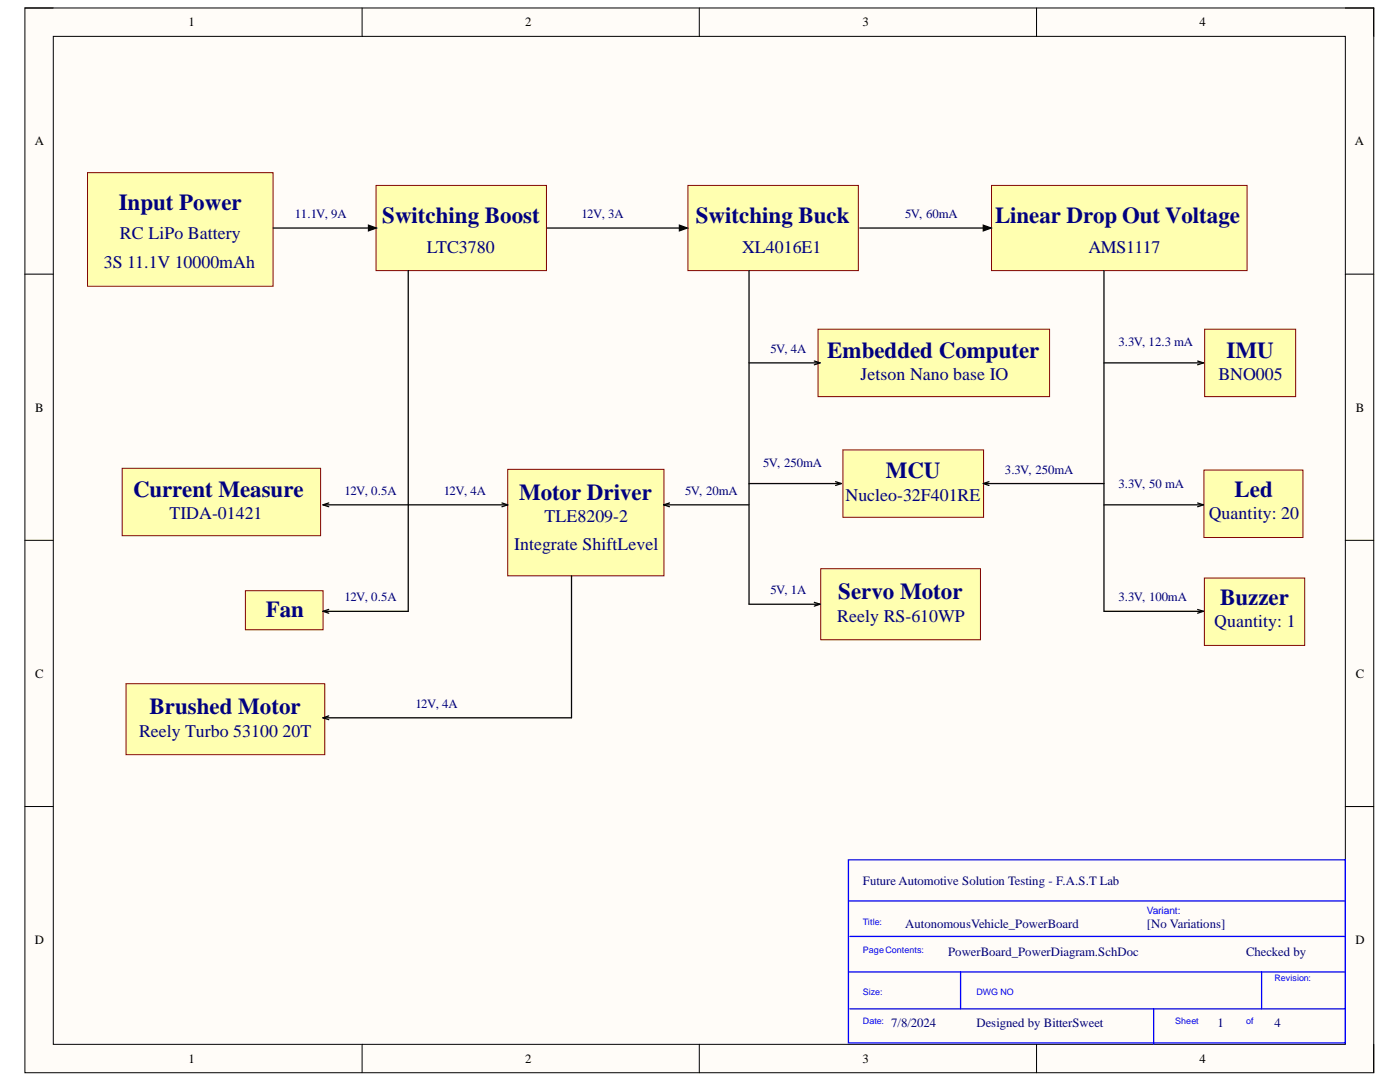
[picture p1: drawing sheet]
<svg xmlns="http://www.w3.org/2000/svg" width="279mm" height="216mm" viewBox="0 0 279 216" stroke-linecap="round" stroke-linejoin="round" font-family="sans-serif">
<path d="M5 1.6h269.2v212.5h-269.2z" fill-rule="evenodd" fill="#fffcf8"/>
<path d="M5 1.6h269.2v212.5h-269.2z" fill="none" stroke="#000" stroke-width=".2"/>
<path d="M10.6 7.3h257.9v201.1h-257.9z" fill-rule="evenodd" fill="#fffcf8"/>
<g fill="none" stroke="#000" stroke-width=".2">
<path d="M5 1.6h5.6M10.6 7.3h257.9v201.1h-257.9zM72.3 1.6v5.7M139.6 1.6v5.7M206.9 1.6v5.7M268.5 1.6h5.7v5.7M5 54.7h5.6M268.5 54.7h5.7M5 107.8h5.6M268.5 107.8h5.7M5 160.9h5.6M268.5 160.9h5.7"/>
<path d="M72.3 208.4v5.7M139.6 208.4v5.7M206.9 208.4v5.7M274.2 208.4v5.7"/>
</g>
<path d="M17.5 34.5h37v22.6h-37z" fill-rule="evenodd" fill="#ffffb0"/>
<path d="M17.5 34.5h37v22.6h-37z" fill="none" stroke="#800000" stroke-width=".2"/>
<path d="M101.3 93.7h31.2v21.2h-31.2z" fill-rule="evenodd" fill="#ffffb0"/>
<path d="M101.3 93.7h31.2v21.2h-31.2z" fill="none" stroke="#800000" stroke-width=".2"/>
<path d="M137.3 37h34v17h-34z" fill-rule="evenodd" fill="#ffffb0"/>
<path d="M137.3 37h34v17h-34z" fill="none" stroke="#800000" stroke-width=".2"/>
<path d="M25.1 136.4h39.7v14.2h-39.7z" fill-rule="evenodd" fill="#ffffb0"/>
<path d="M25.1 136.4h39.7v14.2h-39.7z" fill="none" stroke="#800000" stroke-width=".2"/>
<path d="M168.2 89.8h28.1v13.4h-28.1z" fill-rule="evenodd" fill="#ffffb0"/>
<path d="M168.2 89.8h28.1v13.4h-28.1z" fill="none" stroke="#800000" stroke-width=".2"/>
<path d="M24.4 93.4h39.6v13.5h-39.6z" fill-rule="evenodd" fill="#ffffb0"/>
<path d="M24.4 93.4h39.6v13.5h-39.6z" fill="none" stroke="#800000" stroke-width=".2"/>
<path d="M49 117.9h15.5v7.8h-15.5z" fill-rule="evenodd" fill="#ffffb0"/>
<path d="M49 117.9h15.5v7.8h-15.5z" fill="none" stroke="#800000" stroke-width=".2"/>
<path d="M197.9 37h51v17h-51z" fill-rule="evenodd" fill="#ffffb0"/>
<path d="M197.9 37h51v17h-51z" fill="none" stroke="#800000" stroke-width=".2"/>
<path d="M109 45.5h27.7M135.6 44.9l1.6 .6-1.6 .6zM171.6 45.5h25.8M196.2 44.9l1.6 .6-1.6 .6z" fill="none" stroke="#000" stroke-width=".25"/>
<path d="M135.6 44.9l1.6 .6-1.6 .6zM196.2 44.9l1.6 .6-1.6 .6z" fill="#000"/>
<path d="M75.1 37h34v17h-34z" fill-rule="evenodd" fill="#ffffb0"/>
<path d="M75.1 37h34v17h-34z" fill="none" stroke="#800000" stroke-width=".2"/>
<path d="M54.6 45.5h20.1M73.5 44.9l1.6 .6-1.6 .6z" fill="none" stroke="#000" stroke-width=".25"/>
<path d="M73.5 44.9l1.6 .6-1.6 .6z" fill="#000"/>
<path d="M163.3 65.7h46.2v13.4h-46.2z" fill-rule="evenodd" fill="#ffffb0"/>
<path d="M163.3 65.7h46.2v13.4h-46.2z" fill="none" stroke="#800000" stroke-width=".2"/>
<path d="M240.4 65.7h18.2v13.4h-18.2z" fill-rule="evenodd" fill="#ffffb0"/>
<path d="M240.4 65.7h18.2v13.4h-18.2z" fill="none" stroke="#800000" stroke-width=".2"/>
<path d="M163.8 113.5h31.9v14.2h-31.9z" fill-rule="evenodd" fill="#ffffb0"/>
<path d="M163.8 113.5h31.9v14.2h-31.9z" fill="none" stroke="#800000" stroke-width=".2"/>
<path d="M240.3 93.8h19.7v13.5h-19.7z" fill-rule="evenodd" fill="#ffffb0"/>
<path d="M240.3 93.8h19.7v13.5h-19.7z" fill="none" stroke="#800000" stroke-width=".2"/>
<path d="M240.4 115.3h20v13.5h-20z" fill-rule="evenodd" fill="#ffffb0"/>
<path d="M240.4 115.3h20v13.5h-20z" fill="none" stroke="#800000" stroke-width=".2"/>
<g fill="none" stroke="#000" stroke-width=".25">
<path d="M81.5 54v68h-17M149.5 54v66.6h14.1M220.3 54v68h19.9M149.5 72.4h14.1M162.5 72l1.1 .4M163.6 72.4l-1.1 .4M220.3 72.4h19.9M239 72l1.2 .4M240.2 72.4l-1.2 .4M149.5 96.5h18.4M166.8 96.1l1.1 .4M167.9 96.5l-1.1 .4"/>
<path d="M196.2 96.5h24.1M196.2 96.5l1.2 .4M197.4 96.1l-1.2 .4M64.5 100.7h36.8M64.5 100.7l1.1 .4M65.6 100.4l-1.1 .3M100.2 100.4l1.1 .3M101.3 100.7l-1.1 .4M114.1 114.9v28.3h-49.6M132.5 100.7h17M132.5 100.7l1.1 .4M133.6 100.4l-1.1 .3"/>
<path d="M220.3 100.7h19.9M239 100.4l1.2 .3M240.2 100.7l-1.2 .4M64.5 122l1.1 .4M65.6 121.6l-1.1 .4M162.5 120.2l1.1 .4M163.6 120.6l-1.1 .3M239 121.6l1.2 .4M240.2 122l-1.2 .4M64.5 143.2l1.1 .4M65.6 142.8l-1.1 .4"/>
</g>
<path d="M169.3 171.6h99.2v36.5h-99.2zM169.3 179.8h99.2M169.3 193.9h99.2M169.6 186.9h98.9M191.7 193.9v7.4M251.8 193.9v7.4M169.6 201.3h98.9M230.2 201.3v7.1" fill="none" stroke="#00f" stroke-width=".25"/>
<g font-size="4.6" fill="#000080">
<text x="23.7" y="41.9">Input Power</text>
<text x="76.3" y="44.5">Switching Boost</text>
<text x="138.9" y="44.5">Switching Buck</text>
<text x="198.6" y="44.5">Linear Drop Out Voltage</text>
<text x="165.1" y="71.4">Embedded Computer</text>
<text x="244.8" y="71.4">IMU</text>
<text x="176.8" y="95.5">MCU</text>
<text x="26.6" y="99.2">Current Measure</text>
<text x="103.6" y="99.7">Motor Driver</text>
<text x="246.4" y="99.2">Led</text>
<text x="167.3" y="119.6">Servo Motor</text>
<text x="53" y="123.2">Fan</text>
<text x="243.5" y="120.7">Buzzer</text>
<text x="29.9" y="142.5">Brushed Motor</text>
</g>
<g font-size="3.6" fill="#000080">
<text x="23.9" y="47.8">RC LiPo Battery</text>
<text x="20.7" y="53.4">3S 11.1V 10000mAh</text>
<text x="85.2" y="50.4">LTC3780</text>
<text x="148.1" y="50.4">XL4016E1</text>
<text x="217.2" y="50.4">AMS1117</text>
<text x="171.7" y="75.9">Jetson Nano base IO</text>
<text x="243.2" y="75.9">BNO005</text>
<text x="168.7" y="100">Nucleo-32F401RE</text>
<text x="33.8" y="103.6">TIDA-01421</text>
<text x="108.7" y="104.2">TLE8209-2</text>
<text x="241.2" y="103.6">Quantity: 20</text>
<text x="102.6" y="109.8">Integrate ShiftLevel</text>
<text x="167" y="124.1">Reely RS-610WP</text>
<text x="242.3" y="125.2">Quantity: 1</text>
<text x="27.7" y="147">Reely Turbo 53100 20T</text>
</g>
<g font-size="2.5">
<text x="37.6" y="5.2">1</text>
<text x="104.8" y="5.2">2</text>
<text x="172.1" y="5.2">3</text>
<text x="239.4" y="5.2">4</text>
<text x="6.9" y="29">A</text>
<text x="270.4" y="29">A</text>
<text x="7" y="82.1">B</text>
<text x="270.6" y="82.1">B</text>
<text x="7" y="135.2">C</text>
<text x="270.6" y="135.2">C</text>
<text x="6.9" y="188.3">D</text>
<text x="270.5" y="188.3">D</text>
<text x="37.6" y="212.1">1</text>
<text x="104.8" y="212.1">2</text>
<text x="172.1" y="212.1">3</text>
<text x="239.4" y="212.1">4</text>
</g>
<g font-size="2.5" fill="#000080">
<text x="58.9" y="43.5">11.1V, 9A</text>
<text x="116" y="43.5">12V, 3A</text>
<text x="180.7" y="43.5">5V, 60mA</text>
<text x="153.8" y="70.4">5V, 4A</text>
<text x="223.2" y="69">3.3V, 12.3 mA</text>
<text x="152.3" y="93.1">5V, 250mA</text>
<text x="200.5" y="94.5">3.3V, 250mA</text>
<text x="68.8" y="98.8">12V, 0.5A</text>
<text x="88.6" y="98.8">12V, 4A</text>
<text x="136.8" y="98.8">5V, 20mA</text>
<text x="223.2" y="97.3">3.3V, 50 mA</text>
<text x="68.8" y="120">12V, 0.5A</text>
<text x="153.8" y="118.6">5V, 1A</text>
<text x="223.2" y="120">3.3V, 100mA</text>
<text x="82.9" y="141.2">12V, 4A</text>
<text x="172.2" y="176.6">Future Automotive Solution Testing - F.A.S.T Lab</text>
<text x="180.7" y="185.2">AutonomousVehicle_PowerBoard</text>
<text x="228.9" y="185.2">[No Variations]</text>
<text x="189.2" y="190.9">PowerBoard_PowerDiagram.SchDoc</text>
<text x="248.7" y="190.9">Checked by</text>
<text x="177.9" y="205">7/8/2024</text>
<text x="194.9" y="205">Designed by BitterSweet</text>
<text x="243" y="205">1</text>
<text x="254.3" y="205">4</text>
</g>
<text font-size="2" fill="#00f" x="228.9" y="182.4">Variant:</text>
<g font-size="1.8" fill="#00f">
<text x="172.2" y="184.5">Title:</text>
<text x="172.2" y="190.2">PageContents:</text>
<text x="254.3" y="195.8">Revision:</text>
<text x="172.2" y="198.6">Size:</text>
<text x="194.9" y="198.6">DWG NO</text>
<text x="172.2" y="204.3">Date:</text>
<text x="234.5" y="204.3">Sheet</text>
<text x="248.7" y="204.3">of</text>
</g>
</svg>
